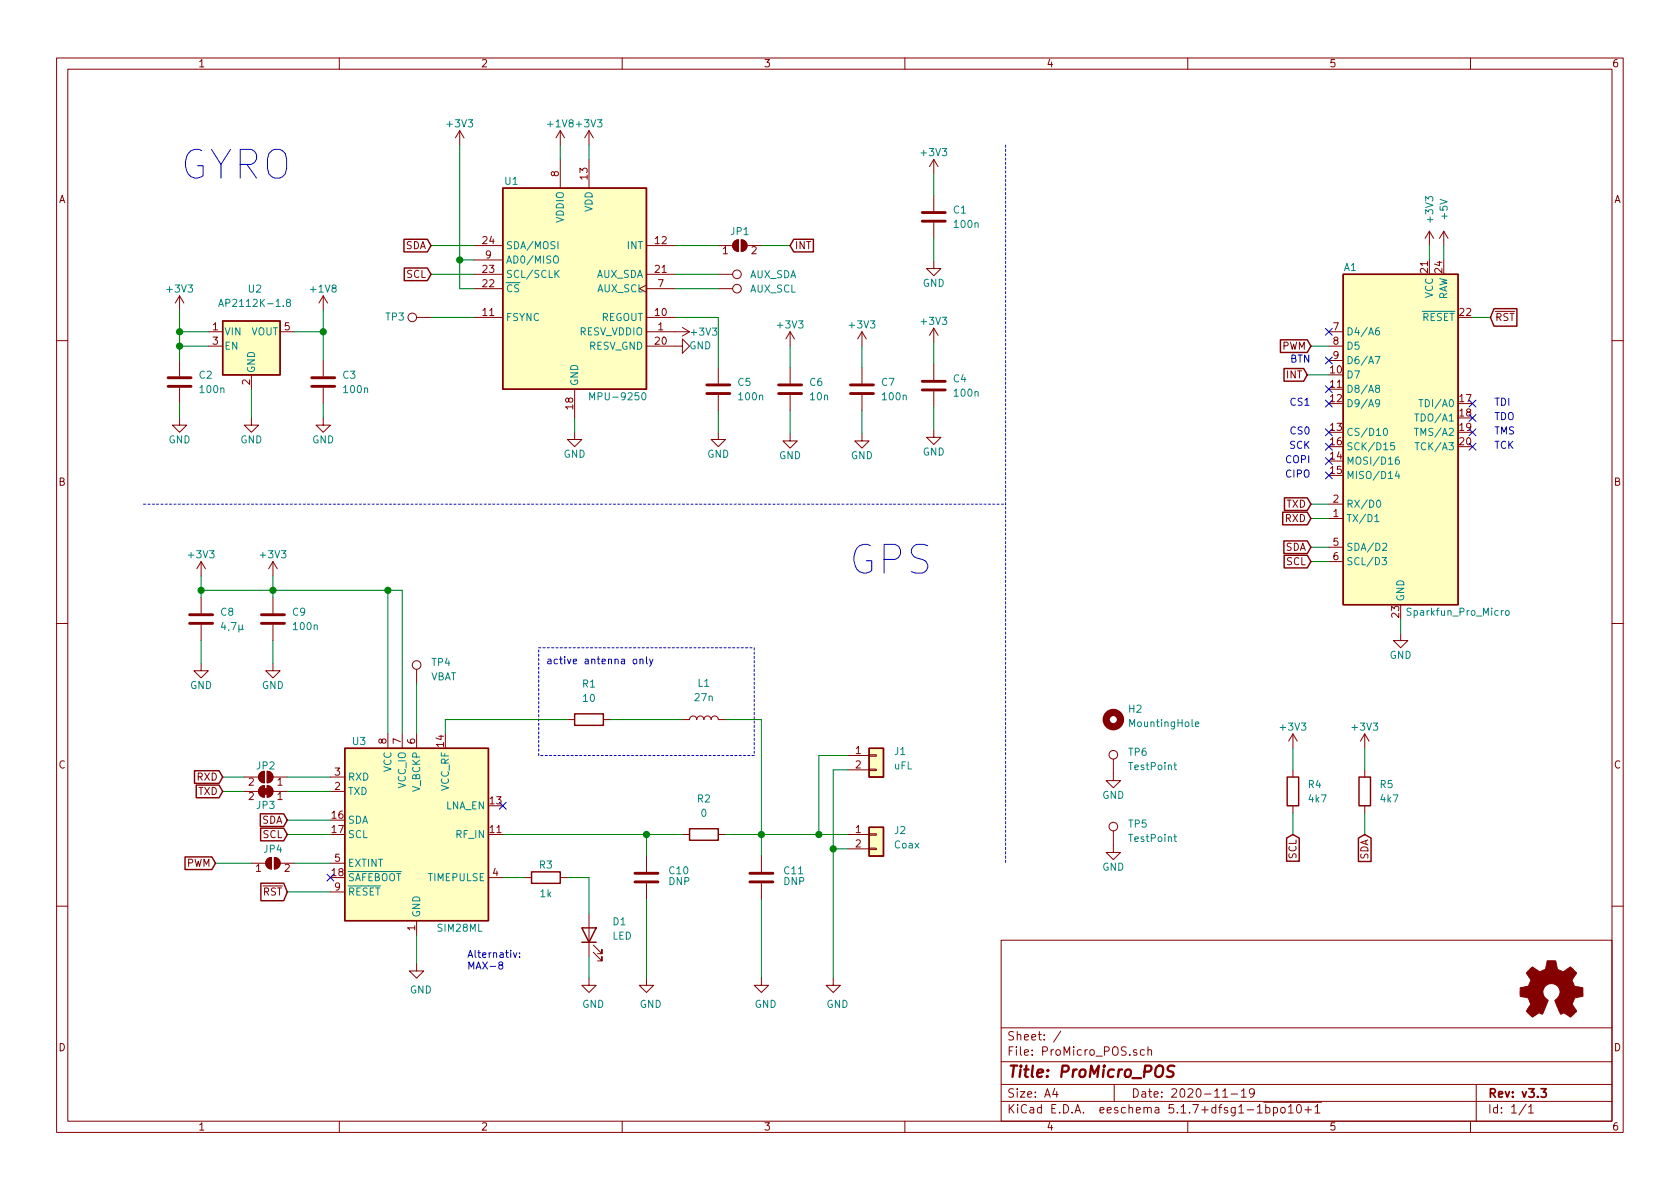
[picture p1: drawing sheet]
EESchema Schematic File Version 4
EELAYER 30 0
EELAYER END
$Descr A4 11693 8268
encoding utf-8
Sheet 1 1
Title "ProMicro_POS"
Date "2020-11-19"
Rev "v3.3"
Comp ""
Comment1 ""
Comment2 ""
Comment3 ""
Comment4 ""
$EndDescr
Connection ~ 1400 4100
Connection ~ 1900 4100
Connection ~ 2700 4100
Connection ~ 4500 5800
Connection ~ 5300 5800
Connection ~ 5700 5800
Connection ~ 5800 5900
NoConn ~ 3500 5600
Wire Wire Line
	1400 4100 1400 4150
Wire Wire Line
	1900 4100 1900 4150
Wire Wire Line
	1400 4000 1400 4100
Wire Wire Line
	1900 4000 1900 4100
Wire Wire Line
	2800 4100 2700 4100
Wire Wire Line
	3100 5100 3100 5000
Wire Wire Line
	5800 5900 5900 5900
Wire Wire Line
	5900 5350 5800 5350
Wire Wire Line
	3500 6100 3650 6100
Wire Wire Line
	4100 6100 3950 6100
Wire Wire Line
	4100 6650 4100 6800
Wire Wire Line
	4500 5800 4500 5950
Wire Wire Line
	5300 5950 5300 5800
Wire Wire Line
	1400 4450 1400 4610
Wire Wire Line
	1900 4450 1900 4610
Wire Wire Line
	2900 6500 2900 6700
Wire Wire Line
	5700 5800 5900 5800
Wire Wire Line
	5900 5250 5700 5250
Wire Wire Line
	4100 6350 4100 6100
Wire Wire Line
	4750 5800 4500 5800
Wire Wire Line
	5050 5000 5300 5000
Wire Wire Line
	5300 5800 5050 5800
Wire Wire Line
	5300 5800 5700 5800
Wire Wire Line
	1400 4100 1900 4100
Wire Wire Line
	4250 5000 4750 5000
Wire Wire Line
	4500 6250 4500 6800
Wire Wire Line
	5300 6250 5300 6800
Wire Wire Line
	5700 5250 5700 5800
Wire Wire Line
	5800 5350 5800 5900
Wire Wire Line
	2700 4100 1900 4100
Wire Wire Line
	5300 5000 5300 5800
Wire Wire Line
	3100 5000 3950 5000
Wire Wire Line
	5800 6800 5800 5900
Wire Wire Line
	2700 5100 2700 4100
Wire Wire Line
	2800 5100 2800 4100
Wire Wire Line
	3500 5800 4500 5800
$Comp
L power:+3V3 #PWR021
U 1 1
P 1400 4000
F 0 "#PWR021" H 1400 3850 50  0001 C CNN
F 1 "+3V3" H 1400 4150 50  0000 C CNN
F 2 "" H 1400 4000 50  0001 C CNN
F 3 "" H 1400 4000 50  0001 C CNN
	1    1400 4000
	1    0    0    -1  
$EndComp
$Comp
L power:+3V3 #PWR022
U 1 1
P 1900 4000
F 0 "#PWR022" H 1900 3850 50  0001 C CNN
F 1 "+3V3" H 1900 4150 50  0000 C CNN
F 2 "" H 1900 4000 50  0001 C CNN
F 3 "" H 1900 4000 50  0001 C CNN
	1    1900 4000
	1    0    0    -1  
$EndComp
$Comp
L power:GND #PWR023
U 1 1
P 1400 4610
F 0 "#PWR023" H 1400 4360 50  0001 C CNN
F 1 "GND" H 1400 4460 50  0000 C CNN
F 2 "" H 1400 4610 50  0001 C CNN
F 3 "" H 1400 4610 50  0001 C CNN
	1    1400 4610
	1    0    0    -1  
$EndComp
$Comp
L power:GND #PWR024
U 1 1
P 1900 4610
F 0 "#PWR024" H 1900 4360 50  0001 C CNN
F 1 "GND" H 1900 4460 50  0000 C CNN
F 2 "" H 1900 4610 50  0001 C CNN
F 3 "" H 1900 4610 50  0001 C CNN
	1    1900 4610
	1    0    0    -1  
$EndComp
$Comp
L power:GND #PWR027
U 1 1
P 2900 6700
F 0 "#PWR027" H 2900 6450 50  0001 C CNN
F 1 "GND" H 2930 6520 50  0000 C CNN
F 2 "" H 2900 6700 50  0001 C CNN
F 3 "" H 2900 6700 50  0001 C CNN
	1    2900 6700
	1    0    0    -1  
$EndComp
$Comp
L power:GND #PWR028
U 1 1
P 4100 6800
F 0 "#PWR028" H 4100 6550 50  0001 C CNN
F 1 "GND" H 4130 6620 50  0000 C CNN
F 2 "" H 4100 6800 50  0001 C CNN
F 3 "" H 4100 6800 50  0001 C CNN
	1    4100 6800
	1    0    0    -1  
$EndComp
$Comp
L power:GND #PWR029
U 1 1
P 4500 6800
F 0 "#PWR029" H 4500 6550 50  0001 C CNN
F 1 "GND" H 4530 6620 50  0000 C CNN
F 2 "" H 4500 6800 50  0001 C CNN
F 3 "" H 4500 6800 50  0001 C CNN
	1    4500 6800
	1    0    0    -1  
$EndComp
$Comp
L power:GND #PWR030
U 1 1
P 5300 6800
F 0 "#PWR030" H 5300 6550 50  0001 C CNN
F 1 "GND" H 5330 6620 50  0000 C CNN
F 2 "" H 5300 6800 50  0001 C CNN
F 3 "" H 5300 6800 50  0001 C CNN
	1    5300 6800
	1    0    0    -1  
$EndComp
$Comp
L power:GND #PWR031
U 1 1
P 5800 6800
F 0 "#PWR031" H 5800 6550 50  0001 C CNN
F 1 "GND" H 5830 6620 50  0000 C CNN
F 2 "" H 5800 6800 50  0001 C CNN
F 3 "" H 5800 6800 50  0001 C CNN
	1    5800 6800
	1    0    0    -1  
$EndComp
$Comp
L Device:L L1
U 1 1
P 4900 5000
F 0 "L1" V 5150 5000 50  0000 C CNN
F 1 "27n" V 5050 5000 50  0000 C CNN
F 2 "Inductor_SMD:L_0402_1005Metric" H 4900 5000 50  0001 C CNN
F 3 "~" H 4900 5000 50  0001 C CNN
F 4 "+GPS,-GYRO" H 4900 5000 50  0001 C CNN "Variant"
	1    4900 5000
	0    -1   -1   0   
$EndComp
$Comp
L Device:R R3
U 1 1
P 3800 6100
F 0 "R3" V 3710 6100 50  0000 C CNN
F 1 "1k" V 3910 6100 50  0000 C CNN
F 2 "Resistor_SMD:R_0402_1005Metric" V 3730 6100 50  0001 C CNN
F 3 "~" H 3800 6100 50  0001 C CNN
F 4 "0402WGF1001TCE" H 3800 6100 50  0001 C CNN "MPN"
F 5 "C11702" H 3800 6100 50  0001 C CNN "LCSC#"
F 6 "+GPS,-GYRO" H 3800 6100 50  0001 C CNN "Variant"
	1    3800 6100
	0    1    1    0   
$EndComp
$Comp
L Device:R R1
U 1 1
P 4100 5000
F 0 "R1" V 3850 5000 50  0000 C CNN
F 1 "10" V 3950 5000 50  0000 C CNN
F 2 "Resistor_SMD:R_0402_1005Metric" V 4030 5000 50  0001 C CNN
F 3 "~" H 4100 5000 50  0001 C CNN
F 4 "+GPS,-GYRO" H 4100 5000 50  0001 C CNN "Variant"
	1    4100 5000
	0    1    1    0   
$EndComp
$Comp
L Device:R R2
U 1 1
P 4900 5800
F 0 "R2" V 4650 5800 50  0000 C CNN
F 1 "0" V 4750 5800 50  0000 C CNN
F 2 "Resistor_SMD:R_0402_1005Metric" V 4830 5800 50  0001 C CNN
F 3 "~" H 4900 5800 50  0001 C CNN
F 4 "0402WGF0000TCE" H 4900 5800 50  0001 C CNN "MPN"
F 5 "C17168" H 4900 5800 50  0001 C CNN "LCSC#"
F 6 "+GPS,-GYRO" H 4900 5800 50  0001 C CNN "Variant"
	1    4900 5800
	0    1    1    0   
$EndComp
$Comp
L Jumper:SolderJumper_2_Open JP4
U 1 1
P 1900 6000
F 0 "JP4" H 1900 6100 50  0000 C CNN
F 1 "SolderJumper_2_Open" H 1910 6150 50  0001 C CNN
F 2 "Jumper:SolderJumper-2_P1.3mm_Open_RoundedPad1.0x1.5mm" H 1900 6000 50  0001 C CNN
F 3 "~" H 1900 6000 50  0001 C CNN
F 4 "DNP" H 1900 6000 50  0001 C CNN "Variant"
	1    1900 6000
	1    0    0    -1  
$EndComp
$Comp
L Device:LED D1
U 1 1
P 4100 6500
F 0 "D1" V 4190 6340 50  0000 R CNN
F 1 "LED" V 4090 6340 50  0000 R CNN
F 2 "LED_SMD:LED_0603_1608Metric" H 4100 6500 50  0001 C CNN
F 3 "~" H 4100 6500 50  0001 C CNN
F 4 "19-217/BHC-ZL1M2RY/3T" H 4100 6500 50  0001 C CNN "MPN"
F 5 "C72041" H 4100 6500 50  0001 C CNN "LCSC#"
F 6 "+GPS,-GYRO" H 4100 6500 50  0001 C CNN "Variant"
	1    4100 6500
	0    -1   -1   0   
$EndComp
$Comp
L Connector_Generic:Conn_01x02 J1
U 1 1
P 6100 5250
F 0 "J1" H 6220 5280 50  0000 L CNN
F 1 "uFL" H 6220 5180 50  0000 L CNN
F 2 "Connector_Coaxial:U.FL_Hirose_U.FL-R-SMT-1_Vertical" H 6100 5250 50  0001 C CNN
F 3 "~" H 6100 5250 50  0001 C CNN
F 4 "+GPS,-GYRO" H 6100 5250 50  0001 C CNN "Variant"
	1    6100 5250
	1    0    0    -1  
$EndComp
$Comp
L Connector_Generic:Conn_01x02 J2
U 1 1
P 6100 5800
F 0 "J2" H 6220 5830 50  0000 L CNN
F 1 "Coax" H 6220 5730 50  0000 L CNN
F 2 "Connector_Coaxial:SMA_Samtec_SMA-J-P-H-ST-EM1_EdgeMount" H 6100 5800 50  0001 C CNN
F 3 "~" H 6100 5800 50  0001 C CNN
F 4 "+GPS,-GYRO" H 6100 5800 50  0001 C CNN "Variant"
	1    6100 5800
	1    0    0    -1  
$EndComp
$Comp
L Device:C C8
U 1 1
P 1400 4300
F 0 "C8" H 1530 4350 50  0000 L CNN
F 1 "4,7µ" H 1530 4250 50  0000 L CNN
F 2 "Capacitor_SMD:C_0603_1608Metric" H 1438 4150 50  0001 C CNN
F 3 "~" H 1400 4300 50  0001 C CNN
F 4 "CL10A475KO8NNNC" H 1400 4300 50  0001 C CNN "MPN"
F 5 "C19666" H 1400 4300 50  0001 C CNN "LCSC#"
F 6 "+GPS,-GYRO" H 1400 4300 50  0001 C CNN "Variant"
	1    1400 4300
	1    0    0    -1  
$EndComp
$Comp
L Device:C C10
U 1 1
P 4500 6100
F 0 "C10" H 4650 6150 50  0000 L CNN
F 1 "DNP" H 4650 6075 50  0000 L CNN
F 2 "Capacitor_SMD:C_0402_1005Metric" H 4538 5950 50  0001 C CNN
F 3 "~" H 4500 6100 50  0001 C CNN
F 4 "+GPS,-GYRO" H 4500 6100 50  0001 C CNN "Variant"
	1    4500 6100
	1    0    0    -1  
$EndComp
$Comp
L Device:C C11
U 1 1
P 5300 6100
F 0 "C11" H 5450 6150 50  0000 L CNN
F 1 "DNP" H 5450 6075 50  0000 L CNN
F 2 "Capacitor_SMD:C_0402_1005Metric" H 5338 5950 50  0001 C CNN
F 3 "~" H 5300 6100 50  0001 C CNN
F 4 "+GPS,-GYRO" H 5300 6100 50  0001 C CNN "Variant"
	1    5300 6100
	1    0    0    -1  
$EndComp
$Comp
L RF_GPS:MAX-8C U3
U 1 1
P 2900 5800
F 0 "U3" H 2500 6450 50  0000 C CNN
F 1 "SIM28ML" H 3200 5150 50  0000 C CNN
F 2 "RF_GPS:ublox_MAX" H 3300 5150 50  0001 C CNN
F 3 "https://www.u-blox.com/sites/default/files/MAX-8_DataSheet_%28UBX-16000093%29.pdf" H 2900 5800 50  0001 C CNN
F 4 "MAX-8C-0-10" H 2900 5800 50  0001 C CNN "MPN"
F 5 "+GPS,-GYRO" H 2900 5800 50  0001 C CNN "Variant"
	1    2900 5800
	1    0    0    -1  
$EndComp
Wire Wire Line
	3200 2000 3300 2000
Wire Wire Line
	4000 2900 4000 3000
Wire Wire Line
	4100 1000 4100 1100
Wire Wire Line
	5500 2400 5500 2550
Wire Wire Line
	6000 2400 6000 2550
Wire Wire Line
	5500 2850 5500 3010
Wire Wire Line
	6000 2850 6000 3010
Wire Wire Line
	3000 1700 3300 1700
Wire Wire Line
	3000 1900 3300 1900
Wire Wire Line
	3000 2200 3300 2200
Wire Wire Line
	4700 1900 5000 1900
Wire Wire Line
	4700 2000 5000 2000
Wire Wire Line
	5000 2200 4700 2200
Wire Wire Line
	5000 2550 5000 2200
Wire Wire Line
	3200 1000 3200 1800
Wire Notes Line
	7000 1000 7000 6000
Wire Notes Line
	1000 3500 7000 3500
$Comp
L Connector:TestPoint TP3
U 1 1
P 3000 2200
F 0 "TP3" V 3000 2450 50  0000 C CNN
F 1 "FSYNC" V 3000 2420 50  0001 L CNN
F 2 "TestPoint:TestPoint_Pad_D1.5mm" H 3200 2200 50  0001 C CNN
F 3 "~" H 3200 2200 50  0001 C CNN
	1    3000 2200
	0    -1   -1   0   
$EndComp
$Comp
L Connector:TestPoint TP1
U 1 1
P 5000 1900
F 0 "TP1" V 5000 2100 50  0001 L CNN
F 1 "AUX_SDA" V 5000 2120 50  0000 L CNN
F 2 "TestPoint:TestPoint_Pad_D1.5mm" H 5200 1900 50  0001 C CNN
F 3 "~" H 5200 1900 50  0001 C CNN
	1    5000 1900
	0    1    1    0   
$EndComp
$Comp
L Connector:TestPoint TP2
U 1 1
P 5000 2000
F 0 "TP2" V 5000 2200 50  0001 L CNN
F 1 "AUX_SCL" V 5000 2220 50  0000 L CNN
F 2 "TestPoint:TestPoint_Pad_D1.5mm" H 5200 2000 50  0001 C CNN
F 3 "~" H 5200 2000 50  0001 C CNN
	1    5000 2000
	0    1    1    0   
$EndComp
$Comp
L power:+3V3 #PWR06
U 1 1
P 1250 2150
F 0 "#PWR06" H 1250 2000 50  0001 C CNN
F 1 "+3V3" H 1250 2300 50  0000 C CNN
F 2 "" H 1250 2150 50  0001 C CNN
F 3 "" H 1250 2150 50  0001 C CNN
	1    1250 2150
	1    0    0    -1  
$EndComp
$Comp
L power:+3V3 #PWR03
U 1 1
P 4100 1000
F 0 "#PWR03" H 4100 850 50  0001 C CNN
F 1 "+3V3" H 4100 1150 50  0000 C CNN
F 2 "" H 4100 1000 50  0001 C CNN
F 3 "" H 4100 1000 50  0001 C CNN
	1    4100 1000
	1    0    0    -1  
$EndComp
$Comp
L power:+3V3 #PWR011
U 1 1
P 5500 2400
F 0 "#PWR011" H 5500 2250 50  0001 C CNN
F 1 "+3V3" H 5500 2550 50  0000 C CNN
F 2 "" H 5500 2400 50  0001 C CNN
F 3 "" H 5500 2400 50  0001 C CNN
	1    5500 2400
	1    0    0    -1  
$EndComp
$Comp
L power:+3V3 #PWR012
U 1 1
P 6000 2400
F 0 "#PWR012" H 6000 2250 50  0001 C CNN
F 1 "+3V3" H 6000 2550 50  0000 C CNN
F 2 "" H 6000 2400 50  0001 C CNN
F 3 "" H 6000 2400 50  0001 C CNN
	1    6000 2400
	1    0    0    -1  
$EndComp
$Comp
L power:GND #PWR017
U 1 1
P 4000 3000
F 0 "#PWR017" H 4000 2750 50  0001 C CNN
F 1 "GND" H 4000 2850 50  0000 C CNN
F 2 "" H 4000 3000 50  0001 C CNN
F 3 "" H 4000 3000 50  0001 C CNN
	1    4000 3000
	1    0    0    -1  
$EndComp
$Comp
L power:GND #PWR010
U 1 1
P 4700 2400
F 0 "#PWR010" H 4700 2150 50  0001 C CNN
F 1 "GND" V 4700 2225 50  0000 C CNN
F 2 "" H 4700 2400 50  0001 C CNN
F 3 "" H 4700 2400 50  0001 C CNN
	1    4700 2400
	0    -1   -1   0   
$EndComp
$Comp
L power:GND #PWR019
U 1 1
P 5500 3010
F 0 "#PWR019" H 5500 2760 50  0001 C CNN
F 1 "GND" H 5500 2860 50  0000 C CNN
F 2 "" H 5500 3010 50  0001 C CNN
F 3 "" H 5500 3010 50  0001 C CNN
	1    5500 3010
	1    0    0    -1  
$EndComp
$Comp
L power:GND #PWR020
U 1 1
P 6000 3010
F 0 "#PWR020" H 6000 2760 50  0001 C CNN
F 1 "GND" H 6000 2860 50  0000 C CNN
F 2 "" H 6000 3010 50  0001 C CNN
F 3 "" H 6000 3010 50  0001 C CNN
	1    6000 3010
	1    0    0    -1  
$EndComp
$Comp
L Device:C C5
U 1 1
P 5000 2700
F 0 "C5" H 5130 2750 50  0000 L CNN
F 1 "100n" H 5130 2650 50  0000 L CNN
F 2 "Capacitor_SMD:C_0402_1005Metric" H 5038 2550 50  0001 C CNN
F 3 "~" H 5000 2700 50  0001 C CNN
F 4 "CL05B104KO5NNNC" H 5000 2700 50  0001 C CNN "MPN"
F 5 "C1525" H 5000 2700 50  0001 C CNN "LCSC#"
F 6 "-GPS,+GYRO" H 5000 2700 50  0001 C CNN "Variant"
	1    5000 2700
	1    0    0    -1  
$EndComp
$Comp
L Device:C C6
U 1 1
P 5500 2700
F 0 "C6" H 5630 2750 50  0000 L CNN
F 1 "10n" H 5630 2650 50  0000 L CNN
F 2 "Capacitor_SMD:C_0402_1005Metric" H 5538 2550 50  0001 C CNN
F 3 "~" H 5500 2700 50  0001 C CNN
F 4 "CL05B103KB5NNNC" H 5500 2700 50  0001 C CNN "MPN"
F 5 "C15195" H 5500 2700 50  0001 C CNN "LCSC#"
F 6 "-GPS,+GYRO" H 5500 2700 50  0001 C CNN "Variant"
	1    5500 2700
	1    0    0    -1  
$EndComp
Wire Wire Line
	3300 1800 3200 1800
Connection ~ 3200 1800
Wire Wire Line
	3200 1800 3200 2000
$Comp
L Sensor_Motion:MPU-9250 U1
U 1 1
P 4000 2000
F 0 "U1" H 3560 2750 50  0000 C CNN
F 1 "MPU-9250" H 4300 1250 50  0000 C CNN
F 2 "Sensor_Motion:InvenSense_QFN-24_3x3mm_P0.4mm" H 4000 1000 50  0001 C CNN
F 3 "https://store.invensense.com/datasheets/invensense/MPU9250REV1.0.pdf" H 4000 1850 50  0001 C CNN
F 4 "MPU-9250" H 4000 2000 50  0001 C CNN "MPN"
F 5 "C71459" H 4000 2000 50  0001 C CNN "LCSC#"
F 6 "-GPS,+GYRO" H 4000 2000 50  0001 C CNN "Variant"
	1    4000 2000
	1    0    0    -1  
$EndComp
Wire Wire Line
	4700 1700 5000 1700
$Comp
L Jumper:SolderJumper_2_Open JP1
U 1 1
P 5150 1700
F 0 "JP1" H 5150 1800 50  0000 C CNN
F 1 "SolderJumper_2_Open" H 5160 1850 50  0001 C CNN
F 2 "Jumper:SolderJumper-2_P1.3mm_Open_RoundedPad1.0x1.5mm" H 5150 1700 50  0001 C CNN
F 3 "~" H 5150 1700 50  0001 C CNN
F 4 "DNP" H 5150 1700 50  0001 C CNN "Variant"
F 5 "DNP" H 5150 1700 50  0001 C CNN "Variant"
	1    5150 1700
	1    0    0    -1  
$EndComp
Wire Wire Line
	5500 1700 5300 1700
Wire Wire Line
	6500 2375 6500 2525
$Comp
L power:+3V3 #PWR09
U 1 1
P 6500 2375
F 0 "#PWR09" H 6500 2225 50  0001 C CNN
F 1 "+3V3" H 6500 2525 50  0000 C CNN
F 2 "" H 6500 2375 50  0001 C CNN
F 3 "" H 6500 2375 50  0001 C CNN
	1    6500 2375
	1    0    0    -1  
$EndComp
$Comp
L power:+3V3 #PWR08
U 1 1
P 4700 2300
F 0 "#PWR08" H 4700 2150 50  0001 C CNN
F 1 "+3V3" V 4700 2500 50  0000 C CNN
F 2 "" H 4700 2300 50  0001 C CNN
F 3 "" H 4700 2300 50  0001 C CNN
	1    4700 2300
	0    1    1    0   
$EndComp
$Comp
L power:GND #PWR018
U 1 1
P 5000 3000
F 0 "#PWR018" H 5000 2750 50  0001 C CNN
F 1 "GND" H 5000 2850 50  0000 C CNN
F 2 "" H 5000 3000 50  0001 C CNN
F 3 "" H 5000 3000 50  0001 C CNN
	1    5000 3000
	1    0    0    -1  
$EndComp
Wire Wire Line
	5000 2850 5000 3000
$Comp
L Connector:TestPoint TP5
U 1 1
P 7750 5875
F 0 "TP5" H 7850 6025 50  0000 L CNN
F 1 "TestPoint" H 7850 5925 50  0000 L CNN
F 2 "TestPoint:TestPoint_Pad_1.5x1.5mm" H 7950 5875 50  0001 C CNN
F 3 "~" H 7950 5875 50  0001 C CNN
	1    7750 5875
	1    0    0    -1  
$EndComp
$Comp
L Connector:TestPoint TP6
U 1 1
P 7750 5375
F 0 "TP6" H 7850 5525 50  0000 L CNN
F 1 "TestPoint" H 7850 5425 50  0000 L CNN
F 2 "TestPoint:TestPoint_Pad_1.5x1.5mm" H 7950 5375 50  0001 C CNN
F 3 "~" H 7950 5375 50  0001 C CNN
	1    7750 5375
	1    0    0    -1  
$EndComp
$Comp
L power:GND #PWR025
U 1 1
P 7750 5875
F 0 "#PWR025" H 7750 5625 50  0001 C CNN
F 1 "GND" H 7750 5725 50  0000 C CNN
F 2 "" H 7750 5875 50  0001 C CNN
F 3 "" H 7750 5875 50  0001 C CNN
	1    7750 5875
	1    0    0    -1  
$EndComp
$Comp
L power:GND #PWR026
U 1 1
P 7750 5375
F 0 "#PWR026" H 7750 5125 50  0001 C CNN
F 1 "GND" H 7750 5225 50  0000 C CNN
F 2 "" H 7750 5375 50  0001 C CNN
F 3 "" H 7750 5375 50  0001 C CNN
	1    7750 5375
	1    0    0    -1  
$EndComp
Text Notes 1250 1250 0    200  ~ 0
GYRO
Text Notes 6500 4000 2    200  ~ 0
GPS
$Comp
L Jumper:SolderJumper_2_Open JP2
U 1 1
P 1850 5400
F 0 "JP2" H 1850 5325 50  0000 C CNN
F 1 "Jumper_NO_Small" H 1875 5500 50  0001 C CNN
F 2 "Jumper:SolderJumper-2_P1.3mm_Open_RoundedPad1.0x1.5mm" H 1850 5400 50  0001 C CNN
F 3 "~" H 1850 5400 50  0001 C CNN
F 4 "DNP" H 1850 5400 50  0001 C CNN "Variant"
	1    1850 5400
	-1   0    0    1   
$EndComp
Wire Wire Line
	1550 5500 1700 5500
$Comp
L Jumper:SolderJumper_2_Bridged JP3
U 1 1
P 1850 5500
F 0 "JP3" H 1850 5600 50  0000 C CNN
F 1 "Jumper_NC_Small" H 1875 5625 50  0001 C CNN
F 2 "Jumper:SolderJumper-2_P1.3mm_Bridged_RoundedPad1.0x1.5mm" H 1850 5500 50  0001 C CNN
F 3 "~" H 1850 5500 50  0001 C CNN
F 4 "DNP" H 1850 5500 50  0001 C CNN "Variant"
	1    1850 5500
	-1   0    0    1   
$EndComp
Wire Wire Line
	1550 5400 1700 5400
Wire Notes Line
	3750 5250 3750 4500
Wire Notes Line
	3750 4500 5250 4500
Wire Notes Line
	5250 4500 5250 5250
Wire Notes Line
	5250 5250 3750 5250
Text Notes 3800 4625 0    50   ~ 0
active antenna only
$Comp
L Device:C C7
U 1 1
P 6000 2700
F 0 "C7" H 6130 2750 50  0000 L CNN
F 1 "100n" H 6130 2650 50  0000 L CNN
F 2 "Capacitor_SMD:C_0402_1005Metric" H 6038 2550 50  0001 C CNN
F 3 "~" H 6000 2700 50  0001 C CNN
F 4 "CL05B104KO5NNNC" H 6000 2700 50  0001 C CNN "MPN"
F 5 "C1525" H 6000 2700 50  0001 C CNN "LCSC#"
F 6 "-GPS,+GYRO" H 6000 2700 50  0001 C CNN "Variant"
	1    6000 2700
	1    0    0    -1  
$EndComp
$Comp
L Device:C C4
U 1 1
P 6500 2675
F 0 "C4" H 6630 2725 50  0000 L CNN
F 1 "100n" H 6630 2625 50  0000 L CNN
F 2 "Capacitor_SMD:C_0402_1005Metric" H 6538 2525 50  0001 C CNN
F 3 "~" H 6500 2675 50  0001 C CNN
F 4 "CL05B104KO5NNNC" H 6500 2675 50  0001 C CNN "MPN"
F 5 "C1525" H 6500 2675 50  0001 C CNN "LCSC#"
F 6 "-GPS,+GYRO" H 6500 2675 50  0001 C CNN "Variant"
	1    6500 2675
	1    0    0    -1  
$EndComp
$Comp
L Device:C C9
U 1 1
P 1900 4300
F 0 "C9" H 2030 4350 50  0000 L CNN
F 1 "100n" H 2030 4250 50  0000 L CNN
F 2 "Capacitor_SMD:C_0402_1005Metric" H 1938 4150 50  0001 C CNN
F 3 "~" H 1900 4300 50  0001 C CNN
F 4 "CL05B104KO5NNNC" H 1900 4300 50  0001 C CNN "MPN"
F 5 "C1525" H 1900 4300 50  0001 C CNN "LCSC#"
F 6 "+GPS,-GYRO" H 1900 4300 50  0001 C CNN "Variant"
	1    1900 4300
	1    0    0    -1  
$EndComp
Wire Wire Line
	6500 2825 6500 2985
$Comp
L power:GND #PWR016
U 1 1
P 6500 2985
F 0 "#PWR016" H 6500 2735 50  0001 C CNN
F 1 "GND" H 6500 2835 50  0000 C CNN
F 2 "" H 6500 2985 50  0001 C CNN
F 3 "" H 6500 2985 50  0001 C CNN
	1    6500 2985
	1    0    0    -1  
$EndComp
$Comp
L Connector:TestPoint TP4
U 1 1
P 2900 4750
F 0 "TP4" H 3000 4900 50  0000 L CNN
F 1 "VBAT" H 3000 4800 50  0000 L CNN
F 2 "TestPoint:TestPoint_THTPad_D1.5mm_Drill0.7mm" H 3100 4750 50  0001 C CNN
F 3 "~" H 3100 4750 50  0001 C CNN
	1    2900 4750
	1    0    0    -1  
$EndComp
Wire Wire Line
	2900 4750 2900 5100
Wire Wire Line
	6500 1200 6500 1350
Wire Wire Line
	6500 1650 6500 1810
$Comp
L power:+3V3 #PWR04
U 1 1
P 6500 1200
F 0 "#PWR04" H 6500 1050 50  0001 C CNN
F 1 "+3V3" H 6500 1350 50  0000 C CNN
F 2 "" H 6500 1200 50  0001 C CNN
F 3 "" H 6500 1200 50  0001 C CNN
	1    6500 1200
	1    0    0    -1  
$EndComp
$Comp
L power:GND #PWR05
U 1 1
P 6500 1810
F 0 "#PWR05" H 6500 1560 50  0001 C CNN
F 1 "GND" H 6500 1660 50  0000 C CNN
F 2 "" H 6500 1810 50  0001 C CNN
F 3 "" H 6500 1810 50  0001 C CNN
	1    6500 1810
	1    0    0    -1  
$EndComp
$Comp
L Device:C C1
U 1 1
P 6500 1500
F 0 "C1" H 6630 1550 50  0000 L CNN
F 1 "100n" H 6630 1450 50  0000 L CNN
F 2 "Capacitor_SMD:C_0402_1005Metric" H 6538 1350 50  0001 C CNN
F 3 "~" H 6500 1500 50  0001 C CNN
F 4 "CL05B103KB5NNNC" H 6500 1500 50  0001 C CNN "MPN"
F 5 "C15195" H 6500 1500 50  0001 C CNN "LCSC#"
F 6 "-GPS,+GYRO" H 6500 1500 50  0001 C CNN "Variant"
	1    6500 1500
	1    0    0    -1  
$EndComp
Text Notes 3250 6750 0    50   ~ 0
Alternativ:\nMAX-8
$Comp
L power:+1V8 #PWR07
U 1 1
P 2250 2150
F 0 "#PWR07" H 2250 2000 50  0001 C CNN
F 1 "+1V8" H 2250 2300 50  0000 C CNN
F 2 "" H 2250 2150 50  0001 C CNN
F 3 "" H 2250 2150 50  0001 C CNN
	1    2250 2150
	1    0    0    -1  
$EndComp
Wire Wire Line
	3900 1000 3900 1100
Wire Wire Line
	1250 2150 1250 2300
Wire Wire Line
	1250 2300 1450 2300
Wire Wire Line
	2250 2150 2250 2300
Wire Wire Line
	2250 2300 2050 2300
$Comp
L Device:C C2
U 1 1
P 1250 2650
F 0 "C2" H 1380 2700 50  0000 L CNN
F 1 "100n" H 1380 2600 50  0000 L CNN
F 2 "Capacitor_SMD:C_0402_1005Metric" H 1288 2500 50  0001 C CNN
F 3 "~" H 1250 2650 50  0001 C CNN
F 4 "CL05B104KO5NNNC" H 1250 2650 50  0001 C CNN "MPN"
F 5 "C1525" H 1250 2650 50  0001 C CNN "LCSC#"
F 6 "-GPS,+GYRO" H 1250 2650 50  0001 C CNN "Variant"
	1    1250 2650
	1    0    0    -1  
$EndComp
$Comp
L Device:C C3
U 1 1
P 2250 2650
F 0 "C3" H 2380 2700 50  0000 L CNN
F 1 "100n" H 2380 2600 50  0000 L CNN
F 2 "Capacitor_SMD:C_0402_1005Metric" H 2288 2500 50  0001 C CNN
F 3 "~" H 2250 2650 50  0001 C CNN
F 4 "CL05B104KO5NNNC" H 2250 2650 50  0001 C CNN "MPN"
F 5 "C1525" H 2250 2650 50  0001 C CNN "LCSC#"
F 6 "-GPS,+GYRO" H 2250 2650 50  0001 C CNN "Variant"
	1    2250 2650
	1    0    0    -1  
$EndComp
$Comp
L power:GND #PWR013
U 1 1
P 1250 2900
F 0 "#PWR013" H 1250 2650 50  0001 C CNN
F 1 "GND" H 1250 2750 50  0000 C CNN
F 2 "" H 1250 2900 50  0001 C CNN
F 3 "" H 1250 2900 50  0001 C CNN
	1    1250 2900
	1    0    0    -1  
$EndComp
$Comp
L power:GND #PWR014
U 1 1
P 1750 2900
F 0 "#PWR014" H 1750 2650 50  0001 C CNN
F 1 "GND" H 1750 2750 50  0000 C CNN
F 2 "" H 1750 2900 50  0001 C CNN
F 3 "" H 1750 2900 50  0001 C CNN
	1    1750 2900
	1    0    0    -1  
$EndComp
$Comp
L power:GND #PWR015
U 1 1
P 2250 2900
F 0 "#PWR015" H 2250 2650 50  0001 C CNN
F 1 "GND" H 2250 2750 50  0000 C CNN
F 2 "" H 2250 2900 50  0001 C CNN
F 3 "" H 2250 2900 50  0001 C CNN
	1    2250 2900
	1    0    0    -1  
$EndComp
Connection ~ 1250 2300
Wire Wire Line
	1250 2900 1250 2800
Wire Wire Line
	1750 2700 1750 2900
Wire Wire Line
	2250 2900 2250 2800
Connection ~ 2250 2300
$Comp
L power:+1V8 #PWR02
U 1 1
P 3900 1000
F 0 "#PWR02" H 3900 850 50  0001 C CNN
F 1 "+1V8" H 3900 1150 50  0000 C CNN
F 2 "" H 3900 1000 50  0001 C CNN
F 3 "" H 3900 1000 50  0001 C CNN
	1    3900 1000
	1    0    0    -1  
$EndComp
$Comp
L power:+3V3 #PWR01
U 1 1
P 3200 1000
F 0 "#PWR01" H 3200 850 50  0001 C CNN
F 1 "+3V3" H 3200 1150 50  0000 C CNN
F 2 "" H 3200 1000 50  0001 C CNN
F 3 "" H 3200 1000 50  0001 C CNN
	1    3200 1000
	1    0    0    -1  
$EndComp
$Comp
L Regulator_Linear:AP2112K-1.8 U2
U 1 1
P 1750 2400
F 0 "U2" H 1775 2800 50  0000 C CNN
F 1 "AP2112K-1.8" H 1775 2700 50  0000 C CNN
F 2 "Package_TO_SOT_SMD:SOT-23-5" H 1750 2725 50  0001 C CNN
F 3 "https://www.diodes.com/assets/Datasheets/AP2112.pdf" H 1750 2500 50  0001 C CNN
F 4 "-GPS,+GYRO" H 1750 2400 50  0001 C CNN "Variant"
	1    1750 2400
	1    0    0    -1  
$EndComp
Wire Wire Line
	2250 2300 2250 2500
Wire Wire Line
	1450 2400 1250 2400
Wire Wire Line
	1250 2300 1250 2400
Wire Wire Line
	1250 2400 1250 2500
Connection ~ 1250 2400
$Comp
L Mechanical:MountingHole H2
U 1 1
P 7750 5000
F 0 "H2" H 7850 5075 50  0000 L CNN
F 1 "MountingHole" H 7850 4975 50  0000 L CNN
F 2 "MountingHole:MountingHole_2.1mm" H 7750 5000 50  0001 C CNN
F 3 "~" H 7750 5000 50  0001 C CNN
	1    7750 5000
	1    0    0    -1  
$EndComp
Wire Wire Line
	2300 5700 2000 5700
Wire Wire Line
	2300 5800 2000 5800
Wire Wire Line
	2300 6200 2000 6200
Wire Wire Line
	2000 5500 2300 5500
Wire Wire Line
	2300 5400 2000 5400
Wire Wire Line
	2050 6000 2300 6000
Wire Wire Line
	1500 6000 1750 6000
NoConn ~ 2300 6100
Text Notes 10400 2825 0    50   ~ 0
TDI
Text Notes 10400 2925 0    50   ~ 0
TDO
Text Notes 10400 3025 0    50   ~ 0
TMS
Text Notes 10400 3125 0    50   ~ 0
TCK
Text Notes 9125 3125 2    50   ~ 0
SCK
Text Notes 9125 3325 2    50   ~ 0
CIPO
Text Notes 9125 3225 2    50   ~ 0
COPI
Text Notes 9125 3025 2    50   ~ 0
CS0
Text Notes 9125 2825 2    50   ~ 0
CS1
NoConn ~ 9250 3300
NoConn ~ 9250 3200
NoConn ~ 9250 3100
NoConn ~ 9250 3000
NoConn ~ 9250 2800
Wire Wire Line
	9950 1700 9950 1800
Wire Wire Line
	9000 5200 9000 5350
Wire Wire Line
	9000 5650 9000 5800
Wire Wire Line
	9500 5200 9500 5350
Wire Wire Line
	9500 5650 9500 5800
Text GLabel 9000 5800 3    50   Input ~ 0
SCL
Text GLabel 9500 5800 3    50   Input ~ 0
SDA
$Comp
L power:+3V3 #PWR0102
U 1 1
P 9950 1700
F 0 "#PWR0102" H 9950 1550 50  0001 C CNN
F 1 "+3V3" V 9950 1950 50  0000 C CNN
F 2 "" H 9950 1700 50  0001 C CNN
F 3 "" H 9950 1700 50  0001 C CNN
	1    9950 1700
	1    0    0    -1  
$EndComp
$Comp
L power:+3V3 #PWR0112
U 1 1
P 9000 5200
F 0 "#PWR0112" H 9000 5050 50  0001 C CNN
F 1 "+3V3" H 9000 5350 50  0000 C CNN
F 2 "" H 9000 5200 50  0001 C CNN
F 3 "" H 9000 5200 50  0001 C CNN
	1    9000 5200
	1    0    0    -1  
$EndComp
$Comp
L power:+3V3 #PWR0111
U 1 1
P 9500 5200
F 0 "#PWR0111" H 9500 5050 50  0001 C CNN
F 1 "+3V3" H 9500 5350 50  0000 C CNN
F 2 "" H 9500 5200 50  0001 C CNN
F 3 "" H 9500 5200 50  0001 C CNN
	1    9500 5200
	1    0    0    -1  
$EndComp
$Comp
L power:GND #PWR0101
U 1 1
P 9750 4400
F 0 "#PWR0101" H 9750 4150 50  0001 C CNN
F 1 "GND" H 9750 4250 50  0000 C CNN
F 2 "" H 9750 4400 50  0001 C CNN
F 3 "" H 9750 4400 50  0001 C CNN
	1    9750 4400
	1    0    0    -1  
$EndComp
$Comp
L Graphic:Logo_Open_Hardware_Small LOGO1
U 1 1
P 10800 6900
F 0 "LOGO1" H 10800 7175 50  0001 C CNN
F 1 "Logo_Open_Hardware_Small" H 10800 6675 50  0001 C CNN
F 2 "Symbol:OSHW-Symbol_6.7x6mm_SilkScreen" H 10800 6900 50  0001 C CNN
F 3 "" H 10800 6900 50  0001 C CNN
	1    10800 6900
	1    0    0    -1  
$EndComp
Text GLabel 9125 3900 0    50   Input ~ 0
SCL
Text GLabel 9125 3800 0    50   Input ~ 0
SDA
$Comp
L ProMicro:Sparkfun_Pro_Micro A1
U 1 1
P 9750 3000
F 0 "A1" H 9400 4150 50  0000 C CNN
F 1 "Sparkfun_Pro_Micro" H 10150 1750 50  0000 C CNN
F 2 "Module:Sparkfun_Pro_Micro" H 9850 1650 50  0001 L CNN
F 3 "https://cdn.sparkfun.com/datasheets/Dev/Arduino/Boards/Pro_Micro_v13b.pdf" H 9750 2200 50  0001 C CNN
F 4 "DNP" H 9750 3000 50  0001 C CNN "Variant"
	1    9750 3000
	1    0    0    -1  
$EndComp
Wire Wire Line
	10050 1700 10050 1800
$Comp
L power:+5V #PWR0103
U 1 1
P 10050 1700
F 0 "#PWR0103" H 10050 1550 50  0001 C CNN
F 1 "+5V" V 10050 1950 50  0000 C CNN
F 2 "" H 10050 1700 50  0001 C CNN
F 3 "" H 10050 1700 50  0001 C CNN
	1    10050 1700
	1    0    0    -1  
$EndComp
Wire Wire Line
	9750 4400 9750 4300
Text GLabel 9125 3500 0    50   Input ~ 0
TXD
Text GLabel 9125 3600 0    50   Input ~ 0
RXD
Wire Wire Line
	9125 3900 9250 3900
Wire Wire Line
	9250 3800 9125 3800
Wire Wire Line
	9125 3600 9250 3600
Wire Wire Line
	9250 3500 9125 3500
Text GLabel 10375 2200 2    50   Input ~ 0
~RST
Wire Wire Line
	10375 2200 10250 2200
Text GLabel 9125 2400 0    50   Input ~ 0
PWM
Wire Wire Line
	9125 2400 9250 2400
Text GLabel 1550 5500 0    50   Input ~ 0
TXD
Text GLabel 1550 5400 0    50   Input ~ 0
RXD
Text GLabel 2000 5800 0    50   Input ~ 0
SCL
Text GLabel 2000 5700 0    50   Input ~ 0
SDA
Text GLabel 1500 6000 0    50   Input ~ 0
PWM
Text GLabel 2000 6200 0    50   Input ~ 0
~RST
Text GLabel 3000 1700 0    50   Input ~ 0
SDA
Text GLabel 3000 1900 0    50   Input ~ 0
SCL
Text GLabel 5500 1700 2    50   Input ~ 0
INT
NoConn ~ 10250 3100
NoConn ~ 10250 3000
NoConn ~ 10250 2900
NoConn ~ 10250 2800
NoConn ~ 9250 2700
NoConn ~ 9250 2300
Text Notes 9125 2525 2    50   ~ 0
BTN
NoConn ~ 9250 2500
$Comp
L Device:R R5
U 1 1
P 9500 5500
F 0 "R5" H 9600 5550 50  0000 L CNN
F 1 "4k7" H 9600 5450 50  0000 L CNN
F 2 "Resistor_SMD:R_0402_1005Metric" V 9430 5500 50  0001 C CNN
F 3 "~" H 9500 5500 50  0001 C CNN
F 4 "0402WGF4701TCE" H 9500 5500 50  0001 C CNN "MPN"
F 5 "C25900" H 9500 5500 50  0001 C CNN "LCSC#"
F 6 "DNP" H 9500 5500 50  0001 C CNN "Variant"
	1    9500 5500
	1    0    0    -1  
$EndComp
$Comp
L Device:R R4
U 1 1
P 9000 5500
F 0 "R4" H 9100 5550 50  0000 L CNN
F 1 "4k7" H 9100 5450 50  0000 L CNN
F 2 "Resistor_SMD:R_0402_1005Metric" V 8930 5500 50  0001 C CNN
F 3 "~" H 9000 5500 50  0001 C CNN
F 4 "0402WGF4701TCE" H 9000 5500 50  0001 C CNN "MPN"
F 5 "C25900" H 9000 5500 50  0001 C CNN "LCSC#"
F 6 "DNP" H 9000 5500 50  0001 C CNN "Variant"
	1    9000 5500
	1    0    0    -1  
$EndComp
Text GLabel 9100 2600 0    50   Input ~ 0
INT
Wire Wire Line
	9100 2600 9250 2600
$EndSCHEMATC
